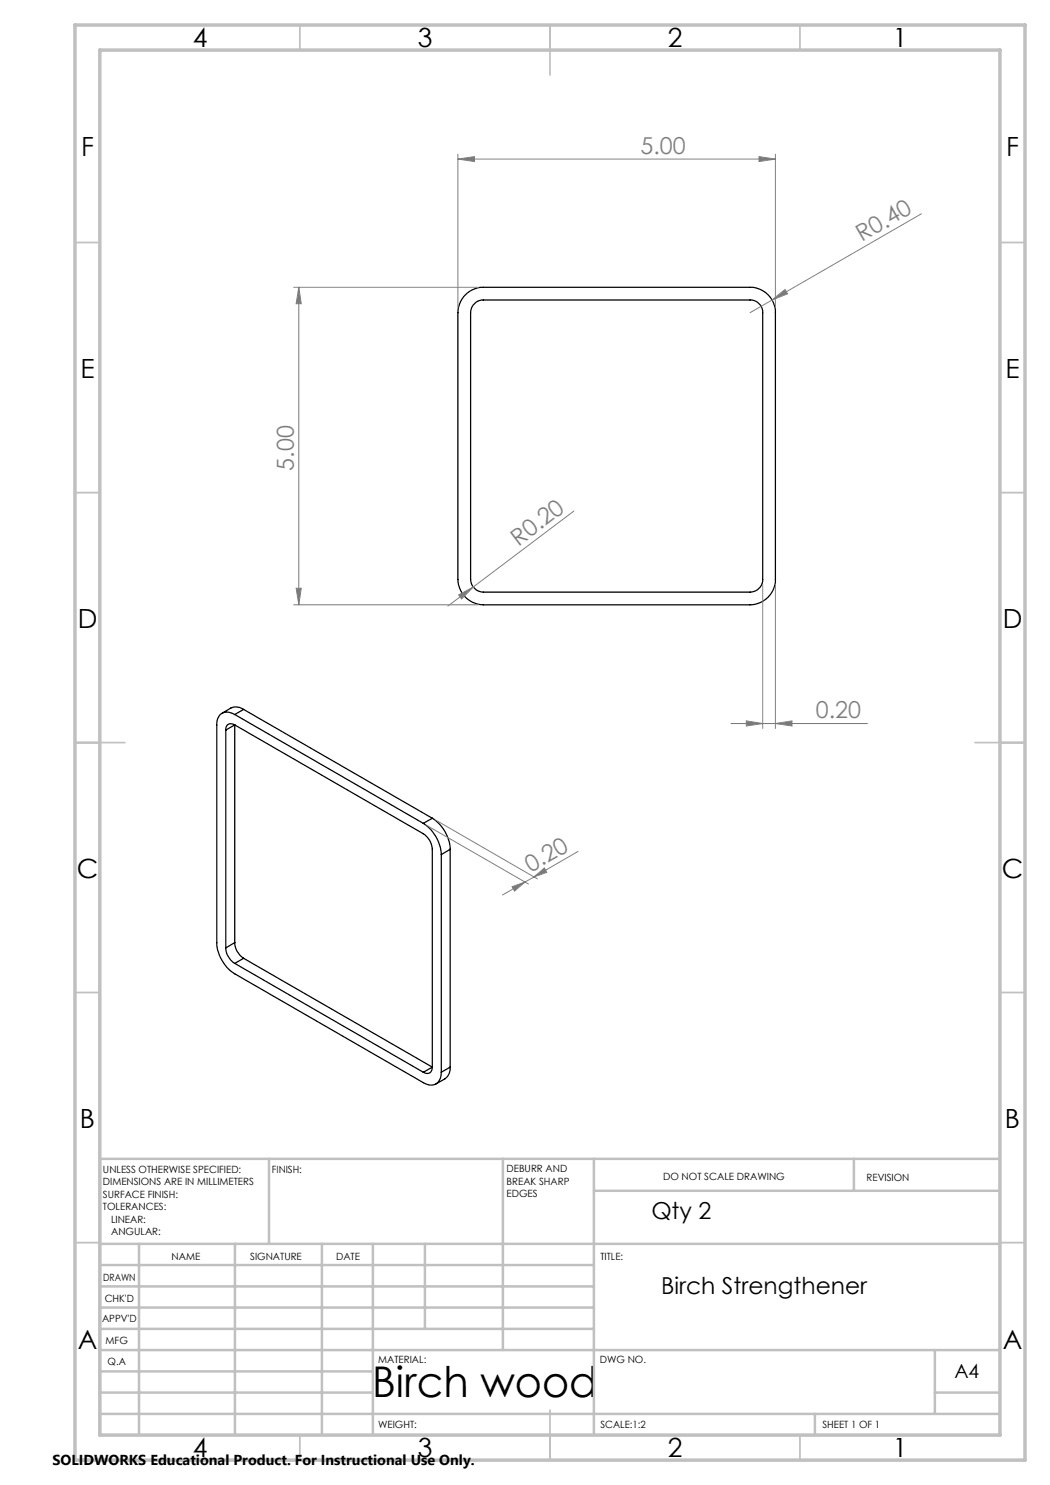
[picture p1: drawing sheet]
<svg xmlns="http://www.w3.org/2000/svg" width="210mm" height="297mm" viewBox="0 0 210 297" stroke-linecap="round" stroke-linejoin="round" font-family="sans-serif">
<g fill="none" stroke="#000" stroke-width=".25">
<path d="M93.1 58.9l1.4-.9 1.6-.5h53.9a5.1 5.1 0 0 1 5.1 5v53.4a5.1 5.1 0 0 1-5.1 5.1h-53.3a5.2 5.2 0 0 1-5.1-5.1v-53.4l.1-1.1 .4-1.1zM94.6 61l.6-.5 1.1-.5h53.7a2.53 2.53 0 0 1 2.5 2.5v53.4a2.59 2.59 0 0 1-2.5 2.5h-53.3a2.66 2.66 0 0 1-2.6-2.5v-53.4l.2-.8zM45.2 146v43.6M47 145a1.09 1.09 0 0 0-1.3-.2 1.09 1.09 0 0 0-.5 1.2M47 145l37.7 21.8a4 4 0 0 1 1.8 3.1v43.5M47 142.9a2.18 2.18 0 0 0-3.5 .8l-.1 .8v44a8 8 0 0 0 3.6 6.3l37.7 21.7a2.2 2.2 0 0 0 2.5 .3 2.2 2.2 0 0 0 1.1-2.3M47 142.9l37.7 21.8M47 145l-1.8 1M47 145v43.5M48.7 141.9l-.8-.4-1.1-.1-.6 .2-1.8 1.1M48.7 141.9l-1.7 1M48.7 141.9l37.8 21.8"/>
<path d="M84.7 164.7a8 8 0 0 1 3.6 6.2M86.5 163.7a7.8 7.8 0 0 1 3.5 6.2M86.5 163.7l-1.8 1M88.3 170.9v43.6M90 169.9l-1.7 1M90 169.9v43.5M45.2 189.6a4 4 0 0 0 1.8 3.1M47 188.5a3.8 3.8 0 0 0 1.7 3.2M47 192.7l37.7 21.8M47 188.5l-1.8 1.1M48.7 191.7l-1.7 1M48.7 191.7l37.8 21.7"/>
<path d="M86.5 213.4a1.09 1.09 0 0 1-.6 1.2 1.09 1.09 0 0 1-1.2-.1M86.5 213.4l-1.8 1.1M90 213.4l-.1 1.3-.4 .6-.5 .5-1.8 1M90 213.4l-1.7 1.1"/>
</g>
<g fill="none" stroke="#808080" stroke-width=".2">
<path d="M91.6 31.8l3.3-.5v1zM91.6 30.8v30.7M91.6 31.8h63.5M151.8 31.3l3.3 .5-3.3 .5zM155.1 30.8v30.7M58.7 57.5h37M59.8 57.5l.5 3.2h-1.1zM59.8 57.5v63.5M184.3 42.8l-34.3 19.7M154.4 60l2.6-2.1 .5 .9zM59.2 117.6h1.1l-.5 3.4zM91.7 119l3-1.6-2.4 2.4z"/>
<path d="M94.7 117.4l-5.1 3.8M114.8 102.2l-20.1 15.2M152.5 116.9v28.8M155.1 116.9v28.8M58.7 121h37M146.2 144.7h27.3M149.3 144.2l3.2 .5-3.2 .5zM155.1 144.7l3.3-.5v1zM85.4 165.1l20.3 11.7M87.2 164l20.3 11.8M102.4 177.3l2.6-.9-2.1 1.8zM105 176.4l-4.5 2.6"/>
<path d="M106.8 175.4l-1.8 1M106.8 175.4l2.1-1.8 .5 .9zM115.6 170.3l-8.8 5.1"/>
</g>
<g fill="none" stroke="#c0c0c0" stroke-width=".35">
<path d="M60 5v5M110 5v10M160 5v5M15 48.5h5M200 48.5h5M15 98.5h5M200 98.5h5M15 148.5h10M195 148.5h10M15 198.5h5M200 198.5h5M15 248.5h5"/>
<path d="M200 248.5h5M60 287v5M110 282v10M160 287v5"/>
</g>
<g fill="none" stroke="#c0c0c0" stroke-width=".5">
<path d="M53.8 231.8v17M100.6 231.8v38.2M118.8 231.8v55.2M118.8 238.2h81.2M170.8 231.8v6.4M200 231.8h-180v55.2M20 248.8h180M20 257.3h98.8M20 253h98.8M27.8 248.8v38.2M47 248.8v38.2M64.4 248.8v38.2"/>
<path d="M74.6 248.8v38.2M85 248.8v17M20 265.8h98.8M20 261.5h98.8M20 278.5h54.6M20 274.3h54.6M20 270h180M187 278.5h13M187 270v12.8M20 282.8h180M163 282.8v4.2"/>
</g>
<path d="M15 5h190v287h-190zM20 10h180v277h-180z" fill="none" stroke="#c0c0c0" stroke-width=".7"/>
<g fill="#808080">
<path d="M154.4 60l2.6-2.1 .5 .9z"/>
<path d="M91.7 119l3-1.6-2.4 2.4z"/>
<path d="M149.3 144.2l3.2 .5-3.2 .5zM155.1 144.7l3.3-.5v1z"/>
<path d="M91.6 31.8l3.3-.5v1zM151.8 31.3l3.3 .5-3.3 .5z"/>
<path d="M102.4 177.3l2.6-.9-2.1 1.8zM106.8 175.4l2.1-1.8 .5 .9z"/>
<path d="M59.8 57.5l.5 3.2h-1.1zM59.2 117.6h1.1l-.5 3.4z"/>
</g>
<text font-size="8.5" x="74.4" y="279.5">Birch wood</text>
<g font-size="5.3">
<text x="38.5" y="9.5">4</text>
<text x="83.5" y="9.5">3</text>
<text x="133.6" y="9.5">2</text>
<text x="178.6" y="9.5">1</text>
<text x="16.2" y="31.3">F</text>
<text x="201.2" y="31.3">F</text>
<text x="16.1" y="75.5">E</text>
<text x="201.1" y="75.5">E</text>
<text x="15.5" y="125.5">D</text>
<text x="200.5" y="125.5">D</text>
<text x="15.4" y="175.5">C</text>
<text x="200.4" y="175.5">C</text>
<text x="16" y="225.5">B</text>
<text x="201" y="225.5">B</text>
<text x="15.5" y="269.8">A</text>
<text x="200.5" y="269.8">A</text>
<text x="38.5" y="291.5">4</text>
<text x="83.5" y="291.5">3</text>
<text x="133.6" y="291.5">2</text>
<text x="178.6" y="291.5">1</text>
</g>
<g font-size="4.7" fill="#808080">
<text x="128.1" y="30.8">5.00</text>
<text x="172.4" y="48.4" transform="rotate(-30 172.4 48.4)">R0.40</text>
<text x="58.8" y="94.1" transform="rotate(-90 58.8 94.1)">5.00</text>
<text x="103.7" y="109.3" transform="rotate(-37 103.7 109.3)">R0.20</text>
<text x="163.2" y="143.7">0.20</text>
<text x="106.2" y="174.6" transform="rotate(-30 106.2 174.6)">0.20</text>
</g>
<g font-size="4.7">
<text x="130.3" y="243.8">Qty 2</text>
<text x="132.2" y="258.7">Birch Strengthener</text>
</g>
<text font-size="3.9" x="190.9" y="275.5">A4</text>
<text font-size="2.9" x="10.5" y="292.9">SOLIDWORKS Educational Product. For Instructional Use Only.</text>
<g font-size="2">
<text x="20.6" y="234.6">UNLESS OTHERWISE SPECIFIED:</text>
<text x="20.6" y="237.1">DIMENSIONS ARE IN MILLIMETERS</text>
<text x="20.6" y="239.6">SURFACE FINISH:</text>
<text x="54.4" y="234.6">FINISH:</text>
<text x="101.3" y="234.5">DEBURR AND</text>
<text x="101.3" y="237">BREAK SHARP</text>
<text x="101.3" y="239.5">EDGES</text>
<text x="132.6" y="236">DO NOT SCALE DRAWING</text>
<text x="173.3" y="236.2">REVISION</text>
<text x="20.6" y="242.1">TOLERANCES:</text>
<text x="22.2" y="244.6">LINEAR:</text>
<text x="22.2" y="247.1">ANGULAR:</text>
<text x="34.3" y="252">NAME</text>
<text x="50" y="251.9">SIGNATURE</text>
<text x="67.2" y="251.9">DATE</text>
<text x="120.1" y="251.9">TITLE:</text>
<text x="20.6" y="256.1">DRAWN</text>
<text x="20.9" y="260.3">CHK'D</text>
<text x="20.4" y="264.4">APPV'D</text>
<text x="21.1" y="268.8">MFG</text>
<text x="21.5" y="273">Q.A</text>
<text x="75.6" y="272.5">MATERIAL:</text>
<text x="120" y="272.5">DWG NO.</text>
<text x="75.6" y="285.5">WEIGHT:</text>
<text x="120.1" y="285.6">SCALE:1:2</text>
<text x="164.5" y="285.6">SHEET 1 OF 1</text>
</g>
</svg>
